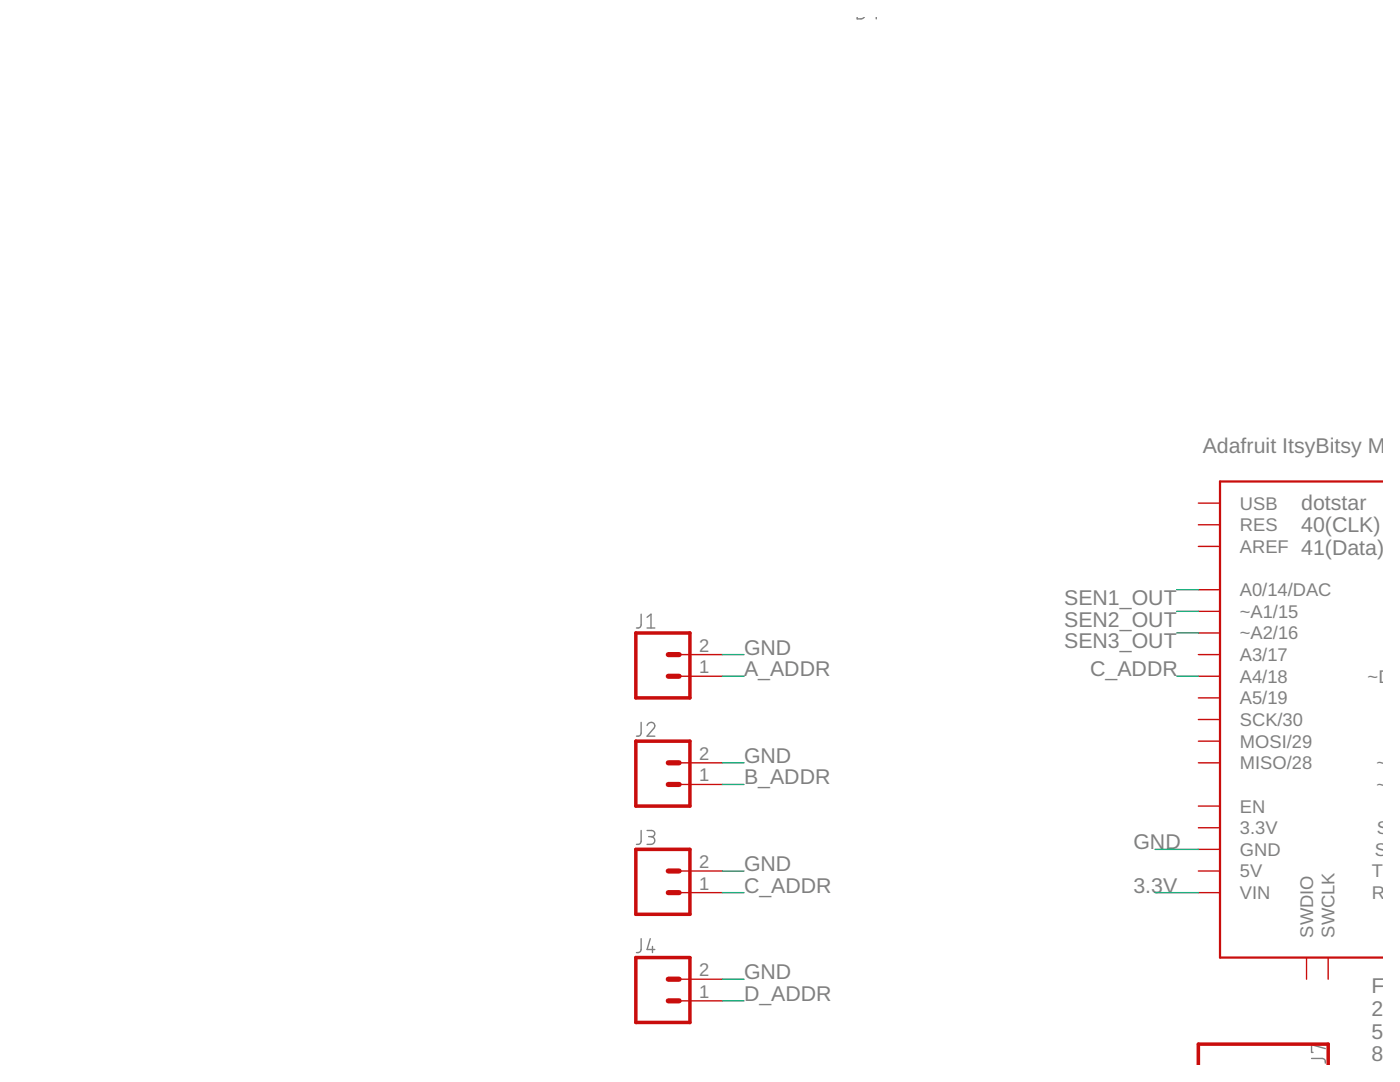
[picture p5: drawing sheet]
<svg xmlns="http://www.w3.org/2000/svg" width="279mm" height="216mm" viewBox="0 0 279 216" stroke-linecap="round" stroke-linejoin="round" font-family="sans-serif">
<g fill="none" stroke="#808080" stroke-width=".28">
<path d="M171.1 3.4v.4a1.35 1.35 0 0 0 1.4-.3v-.1M174.9 3.4v.4M128 122.6l-.1 2.3-.4 .4h-.5M129.1 125.3h1.6M129.1 123.2l.8-.6v2.7M128 144.1l-.1 2.4-.4 .4h-.5M129.1 144.8a.76 .76 0 0 1 1.1-.6 .76 .76 0 0 1 .3 1.2l-1.4 1.5h1.6M128 165.7l-.1 2.4-.4 .4h-.5M129.1 165.7h1a.61 .61 0 0 1 .6 .6 .61 .61 0 0 1-.6 .6h-.6M129.9 166.9a.77 .77 0 0 1 .8 .8 .77 .77 0 0 1-.8 .8h-.8M128 187.3l-.1 2.4-.4 .3-.5 .1M129.8 187.3l-.7 2.2h1.6"/>
<path d="M130.2 188.8v1.3M261.7 211.2h2.4l.4 .4v.5M264.5 209.2l-2.8-.7v1.5h.3"/>
</g>
<path d="M126.9 126.3h10.8v13h-10.8zM126.9 147.9h10.8v12.9h-10.8zM126.9 169.5h10.8v12.9h-10.8zM126.9 191.1h10.8v12.9h-10.8zM239.2 212.5v-4.2h25.9v4.2" fill="none" stroke="#c90d0c" stroke-width=".7"/>
<path d="M276 96.1h-32.5v95h32.5" fill="none" stroke="#c90d0c" stroke-width=".44"/>
<g fill="none" stroke="#c90d0c" stroke-width=".28">
<path d="M239.2 117.7h4.3M239.2 109h4.3M239.2 104.7h4.3M239.2 100.4h4.3M135.5 130.6h8.7M135.5 134.9h8.7M239.2 122h4.3M239.2 126.3h4.3M239.2 130.6h4.3M239.2 134.9h4.3M239.2 139.3h4.3M135.5 152.2h8.7"/>
<path d="M135.5 156.5h8.7M239.2 152.2h4.3M239.2 147.9h4.3M239.2 143.6h4.3M135.5 173.8h8.7M135.5 178.1h8.7M239.2 165.2h4.3M239.2 173.8h4.3M239.2 160.8h4.3M239.2 169.5h4.3M239.2 178.1h4.3M135.5 199.7h8.7"/>
<path d="M135.5 195.4h8.7M260.8 191.1v4.3M265.1 191.1v4.3"/>
</g>
<path d="M133.4 130.6h2.1M133.4 134.9h2.1M133.4 152.2h2.1M133.4 156.5h2.1M133.4 173.8h2.1M133.4 178.1h2.1M133.4 195.4h2.1M133.4 199.7h2.1" fill="none" stroke="#c90d0c" stroke-width="1"/>
<g fill="none" stroke="#0dab76" stroke-width=".28">
<path d="M234.8 117.7h4.4M144.2 130.6h4.3M144.2 134.9h4.3M234.8 122h4.4M234.8 126.3h4.4M234.8 134.9h4.4M144.2 152.2h4.3M144.2 156.5h4.3M144.2 173.8h4.3M144.2 178.1h4.3M230.5 169.5h8.7M230.5 178.1h8.7"/>
<path d="M144.2 195.4h4.3M144.2 199.7h4.3"/>
</g>
<g font-size="4.3" fill="#808080">
<text x="240" y="90.5">Adafruit ItsyBitsy M0 E</text>
<text x="259.7" y="101.7">dotstar</text>
<text x="259.7" y="106.2">40(CLK)</text>
<text x="259.7" y="110.8">41(Data)</text>
<text x="212.4" y="125">SEN2_OUT</text>
<text x="212.4" y="120.7">SEN1_OUT</text>
<text x="148.5" y="130.6">GND</text>
<text x="212.4" y="129.3">SEN3_OUT</text>
<text x="148.5" y="134.9">A_ADDR</text>
<text x="217.6" y="134.9">C_ADDR</text>
<text x="148.5" y="152.2">GND</text>
<text x="148.5" y="156.5">B_ADDR</text>
<text x="148.5" y="173.8">GND</text>
<text x="226.2" y="169.5">GND</text>
<text x="148.5" y="178.1">C_ADDR</text>
<text x="226.2" y="178.1">3.3V</text>
<text x="148.5" y="195.4">GND</text>
<text x="148.5" y="199.7">D_ADDR</text>
<text x="273.7" y="198.2">Fas</text>
<text x="273.7" y="202.7">2</text>
<text x="273.7" y="207.3">5</text>
<text x="273.7" y="211.8">8</text>
</g>
<g font-size="3.7" fill="#808080">
<text x="247.4" y="101.7">USB</text>
<text x="247.4" y="106">RES</text>
<text x="247.4" y="110.3">AREF</text>
<text x="247.4" y="119">A0/14/DAC</text>
<text x="247.4" y="123.3">~A1/15</text>
<text x="139.5" y="130">2</text>
<text x="247.4" y="127.6">~A2/16</text>
<text x="247.4" y="131.9">A3/17</text>
<text x="139.5" y="134.3">1</text>
<text x="247.4" y="136.2">A4/18</text>
<text x="272.9" y="136.2">~D9/</text>
<text x="247.4" y="140.6">A5/19</text>
<text x="247.4" y="149.2">MOSI/29</text>
<text x="247.4" y="144.9">SCK/30</text>
<text x="139.5" y="155.9">1</text>
<text x="139.5" y="151.6">2</text>
<text x="247.4" y="153.5">MISO/28</text>
<text x="274.7" y="153.5">~D4</text>
<text x="274.7" y="157.8">~D3</text>
<text x="247.4" y="166.5">3.3V</text>
<text x="247.4" y="162.1">EN</text>
<text x="274.8" y="166.4">SCL</text>
<text x="139.5" y="173.2">2</text>
<text x="247.4" y="170.8">GND</text>
<text x="274.4" y="170.8">SDA</text>
<text x="139.5" y="177.5">1</text>
<text x="247.4" y="175.1">5V</text>
<text x="247.4" y="179.4">VIN</text>
<text x="273.8" y="179.4">RX/0</text>
<text x="273.8" y="175.1">TX/1</text>
<text x="262" y="187.1" transform="rotate(-90 262 187.1)">SWDIO</text>
<text x="266.4" y="187.1" transform="rotate(-90 266.4 187.1)">SWCLK</text>
<text x="139.5" y="194.8">2</text>
<text x="139.5" y="199.1">1</text>
</g>
</svg>
